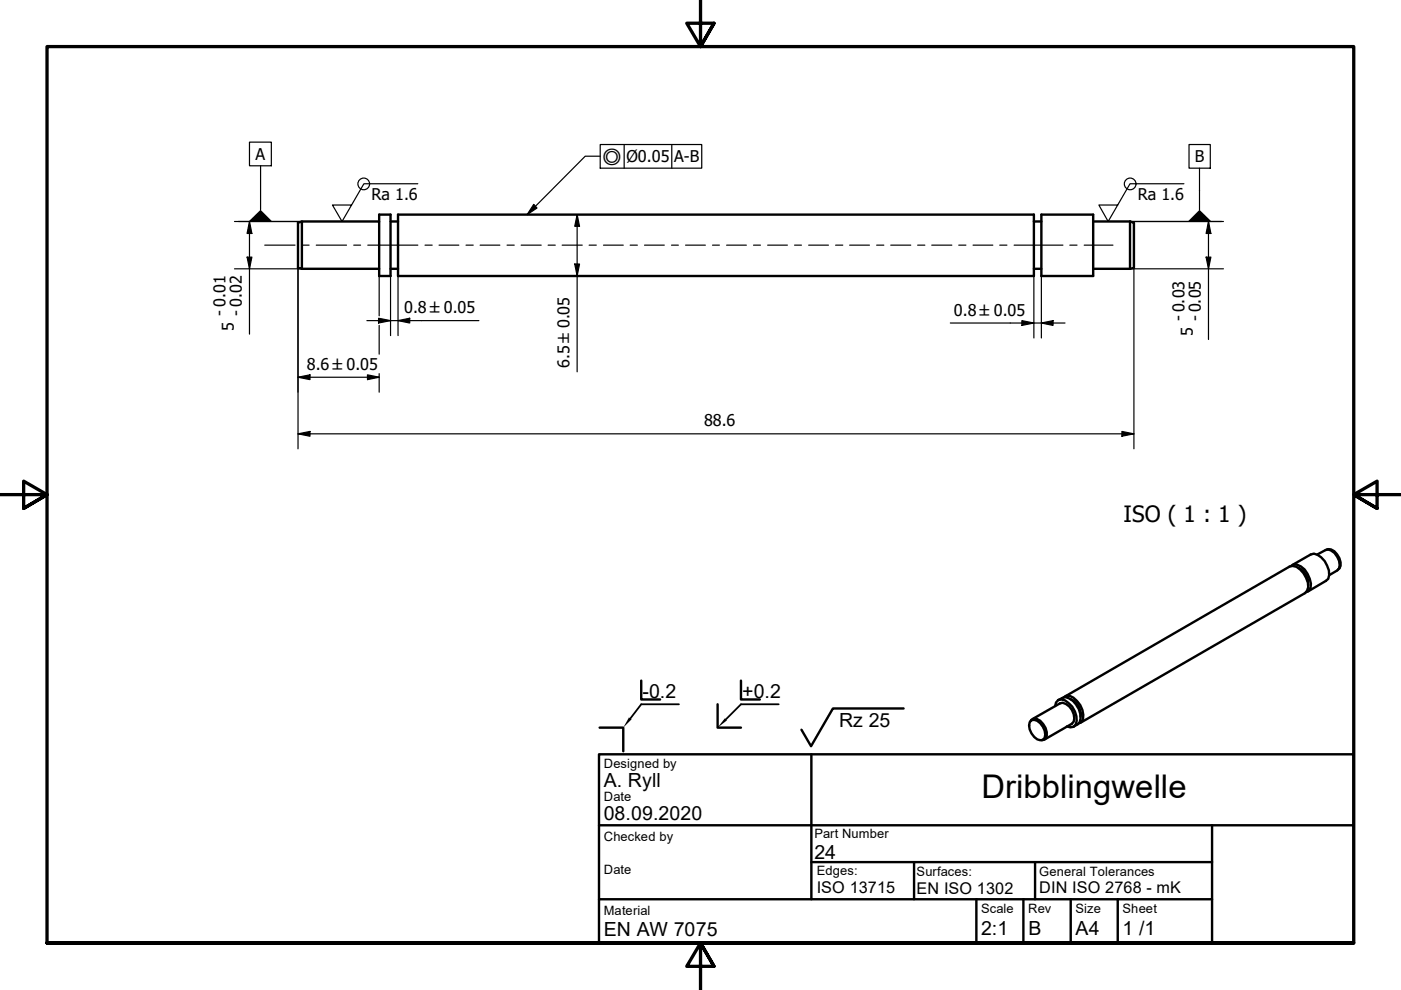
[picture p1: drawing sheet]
<svg xmlns="http://www.w3.org/2000/svg" width="297mm" height="210mm" viewBox="0 0 297 210" stroke-linecap="round" stroke-linejoin="round" font-family="sans-serif">
<!-- layer: Sichtbar (ISO) -->
<g fill="none" stroke="#000" stroke-width=".51">
<path d="M63.2 47.2l.8-.2v10l-.8-.2zM64 47h16.4M64 57h16.4M80.4 45.5h2.4v13h-2.4zM82.8 47h1.6M82.8 57h1.6M84.4 45.5h134.8v13h-134.8zM219.2 47h1.6M219.2 57h1.6M220.8 45.5h11v13h-11zM231.8 47h7.8M231.8 57h7.8"/>
<path d="M239.6 47l.8 .2v9.6l-.8 .2M239.6 47v10M273.7 120a2.13 2.13 0 0 1 2.9 .7 5.2 5.2 0 0 1 1.3 3.9l-.4 .6-.6 .4M274 119.8l3.9-2.2 .7-.2a4.4 4.4 0 0 1 3 5.3l-.5 .5-3.9 2.2M279.3 117.6l1.8-1a2.22 2.22 0 0 1 2.4 1.5 2.2 2.2 0 0 1 0 2.8l-1.7 1.1M281.3 116.5a1.91 1.91 0 0 1 2.2 1 2.41 2.41 0 0 1 .2 3.2M275.3 120.4a3.9 3.9 0 0 1 2.1 3.7M218.5 152.9l.2-.3a1.76 1.76 0 0 1 2.5 .9 2.8 2.8 0 0 1 .5 3.1l-.8 .3M218.7 152.7a2.15 2.15 0 0 1 2.4 1.4 2.13 2.13 0 0 1 0 2.8 2.15 2.15 0 0 1-2.4-1.4 2.13 2.13 0 0 1 0-2.8zM218.9 152.4l5.8-3.3a2.29 2.29 0 0 1 2.6 1.4 2.28 2.28 0 0 1 0 3l-5.9 3.3M223.7 149.7l.2-.8 .4-.5 .7-.1a4.3 4.3 0 0 1 3.1 5.3l-.5 .5-.7 .1-.7-.2M224.3 148.4a2.09 2.09 0 0 1 3.2 .2 4.6 4.6 0 0 1 1.4 4.5l-1.3 1"/>
<path d="M225.5 147.9a1.97 1.97 0 0 1 2.8 .7 3.9 3.9 0 0 1 1 4.5l-.6 .3M225.8 147.7l47.6-27.6 .7-.1a4.3 4.3 0 0 1 3.2 3.5l.1 1-.3 .8-.4 .5-47.7 27.5M227 148.2a3.5 3.5 0 0 1 2.1 3.7"/>
</g>
<!-- layer: Schraffur (ISO) -->
<path d="M133.3 152.1l.6 .4-1.8 1.8zM153.7 152.3l.4 .5-2 1.5z" fill="#000"/>
<!-- layer: Rahmen (ISO) -->
<path d="M148.5 -.1v10l-2.9-5h5.8l-2.9 5 2.9-5M0 104.9h10l-5-2.9v5.8l5-2.9-5 2.9M297 104.9h-10l5-2.9v5.8l-5-2.9 5 2.9M10 199.9v-190h277v190h-277h277M151.4 204.9l-2.9-5 2.9 5h-5.8l2.9-5v10" fill="none" stroke="#000" stroke-width=".7"/>
<!-- layer: Titel (ISO) -->
<g fill="none" stroke="#000" stroke-width=".51">
<path d="M127 159.9h160v40h-160zM127.1 154.3h5v5M136 144.3v4h4M152.1 149.3v5h5M157.1 144.3v4h4M172 159.9v30.8h85v-15.7M191.6 150.2h-15l-4.6 8-2.1-3.5M127 175h160M127 190.7h45M172 182.8h85M193.8 182.8v7.9M207 190.7v9.2"/>
<path d="M217 190.7v9.2M219.5 182.8v7.9M227 190.7v9.2M237 190.7v9.2M257 190.7v9.2"/>
</g>
<path d="M144 149.3h-8l-2.3 3M165.1 149.3h-8l-3.2 3.3" fill="none" stroke="#000" stroke-width=".38"/>
<!-- layer: Mittellinie (ISO) -->
<g fill="none" stroke="#000" stroke-width=".25">
<path d="M56.1 52h6.4M64.1 52h1.4M67.1 52h6.4M75 52h1.5M78 52h10.6M90.1 52h1.5M93.1 52h4.2M98.8 52h1.5M101.8 52h4.2M107.5 52h1.5M110.5 52h4.2M116.2 52h1.5"/>
<path d="M119.2 52h4.2M124.9 52h1.5M128 52h4.1M133.6 52h1.5M136.7 52h4.1M142.4 52h1.4M145.4 52h4.1M151.1 52h1.4M154.1 52h4.1M159.8 52h1.4M162.8 52h4.1M168.5 52h1.4"/>
<path d="M171.4 52h4.2M177.2 52h1.5M180.1 52h4.2M185.9 52h1.5M188.8 52h4.3M194.6 52h1.5M197.5 52h4.3M203.3 52h1.5M206.3 52h4.2M212 52h1.5M215 52h10.4M226.8 52h1.5"/>
<path d="M229.9 52h6.1"/>
</g>
<g fill="none" stroke="#000" stroke-width=".25">
<path d="M49.7 57h14.3M49.7 47h14.3M52.4 54.5h1l-.5 2.5zM52.9 47l.5 2.5h-1zM52.9 47v23.8M63.2 56.8v38.4M80.4 58.5v8.5M82.8 58.5v12.7M84.4 58.5v12.7M121.9 56h1l-.5 2.5zM122.4 45.5l.5 2.5h-1zM122.4 45.5v33.3"/>
<path d="M219.2 58.5v13.2M220.8 58.5v13.2M239.6 57h19.8M239.6 47h19.8M240.4 56.8v38.4M255.7 54.5h1l-.5 2.5zM256.2 47l.5 2.5h-1zM256.2 47v25M63.2 80l2.5-.5v1zM63.2 80h17.2M77.8 68h23.7M77.9 79.5l2.5 .5-2.5 .5z"/>
<path d="M80.3 67.5l2.5 .5-2.5 .5zM80.4 69v6.1M80.4 79.2v4M84.4 68l2.5-.5v1zM201.5 68.5h24.3M216.7 68l2.5 .5-2.5 .5zM220.8 68.5l2.5-.5v1zM63.2 92l2.5-.5v1zM63.2 92h177.2M237.9 91.5l2.5 .5-2.5 .5z"/>
</g>
<g fill="#000">
<path d="M52.4 54.5h1l-.5 2.5z" fill-rule="evenodd"/>
<path d="M52.9 47l.5 2.5h-1z" fill-rule="evenodd"/>
<path d="M121.9 56h1l-.5 2.5z" fill-rule="evenodd"/>
<path d="M122.4 45.5l.5 2.5h-1z" fill-rule="evenodd"/>
<path d="M255.7 54.5h1l-.5 2.5z" fill-rule="evenodd"/>
<path d="M256.2 47l.5 2.5h-1z" fill-rule="evenodd"/>
<path d="M63.2 80l2.5-.5v1z" fill-rule="evenodd"/>
<path d="M80.3 67.5l2.5 .5-2.5 .5z" fill-rule="evenodd"/>
<path d="M84.4 68l2.5-.5v1z" fill-rule="evenodd"/>
<path d="M216.7 68l2.5 .5-2.5 .5z" fill-rule="evenodd"/>
<path d="M220.8 68.5l2.5-.5v1z" fill-rule="evenodd"/>
<path d="M63.2 92l2.5-.5v1z" fill-rule="evenodd"/>
<path d="M77.9 79.5l2.5 .5-2.5 .5z" fill-rule="evenodd"/>
<path d="M237.9 91.5l2.5 .5-2.5 .5z" fill-rule="evenodd"/>
</g>
<!-- layer: Symbol (ISO) -->
<g fill="none" stroke="#000" stroke-width=".25">
<path d="M52.9 30.1h4.6v5.1h-4.6zM55.2 35.2v9.3M88.6 39h-11.4l-4.7 8-2-3.5h4M127.3 33.1h-3.2l-12.3 12.4M127.3 30.6h21.5v5.1h-21.5zM132.3 30.6v5.1M142.4 30.6v5.1M251 39h-11.4l-4.7 8-1.9-3.5h4M252.1 30.6h4.5v5.1h-4.5zM254.3 35.7v8.8M50.5 47h13.5M113.2 43.3l.7 .8-2.1 1.4z"/>
<path d="M239.6 47h19.4"/>
<circle cx="77.1" cy="39" r="1.24"/>
<circle cx="239.6" cy="39" r="1.24"/>
</g>
<g fill="#000">
<path d="M52.7 47l2.5-2.5 2.5 2.5z" fill-rule="evenodd"/>
<path d="M113.2 43.3l.7 .8-2.1 1.4z" fill-rule="evenodd"/>
<path d="M251.8 47l2.5-2.5 2.6 2.5z" fill-rule="evenodd"/>
</g>
<text font-size="6.9" x="208.1" y="169.2">Dribblingwelle</text>
<text font-size="4.8" x="238.2" y="110.7">ISO ( 1 : 1 )</text>
<g font-size="4.1">
<text x="136.2" y="148">-0.2</text>
<text x="157.4" y="148">+0.2</text>
<text x="177.9" y="154.1">Rz 25</text>
<text x="128" y="166.9">A. Ryll</text>
<text x="128" y="173.9">08.09.2020</text>
<text x="172.7" y="182">24</text>
<text x="128" y="198.4">EN AW 7075</text>
<text x="208" y="198.3">2:1</text>
<text x="218.1" y="198.2">B</text>
<text x="228" y="198.2">A4</text>
<text x="238" y="198.3">1 /1</text>
</g>
<g font-size="3.4">
<text x="54.2" y="33.9">A</text>
<text x="132.8" y="34.4">Ø0.05</text>
<text x="142.9" y="34.4">A-B</text>
<text x="253.3" y="34.4">B</text>
<text x="78.7" y="42.4">Ra 1.6</text>
<text x="241.2" y="42.4">Ra 1.6</text>
<text x="47.7" y="66.9" transform="rotate(-90 47.7 66.9)">- 0.01</text>
<text x="49.6" y="70.1" transform="rotate(-90 49.6 70.1)">5</text>
<text x="51.2" y="66.9" transform="rotate(-90 51.2 66.9)">- 0.02</text>
<text x="85.7" y="66.4">0.8 ±0.05</text>
<text x="202.2" y="66.9">0.8 ±0.05</text>
<text x="251" y="68.1" transform="rotate(-90 251 68.1)">- 0.03</text>
<text x="252.9" y="71.2" transform="rotate(-90 252.9 71.2)">5</text>
<text x="254.5" y="68.1" transform="rotate(-90 254.5 68.1)">- 0.05</text>
<text x="65" y="78.4">8.6 ±0.05</text>
<text x="120.8" y="78.1" transform="rotate(-90 120.8 78.1)">6.5 ±0.05</text>
<text x="149.3" y="90.4">88.6</text>
<text x="173.2" y="189.3">ISO 13715</text>
<text x="194.3" y="189.5">EN ISO 1302</text>
<text x="220.3" y="189.4">DIN ISO 2768 - mK</text>
</g>
<text font-size="3.2" x="127.8" y="34.9">◎</text>
<g font-size="2.7">
<text x="128" y="162.9">Designed by</text>
<text x="128" y="169.9">Date</text>
<text x="128" y="178.4">Checked by</text>
<text x="172.7" y="177.7">Part Number</text>
<text x="128" y="185.4">Date</text>
<text x="173.2" y="185.6">Edges:</text>
<text x="194.3" y="185.7">Surfaces:</text>
<text x="220.3" y="185.6">General Tolerances</text>
<text x="128" y="193.9">Material</text>
<text x="208" y="193.6">Scale</text>
<text x="218" y="193.6">Rev</text>
<text x="228" y="193.6">Size</text>
<text x="238" y="193.6">Sheet</text>
</g>
</svg>
